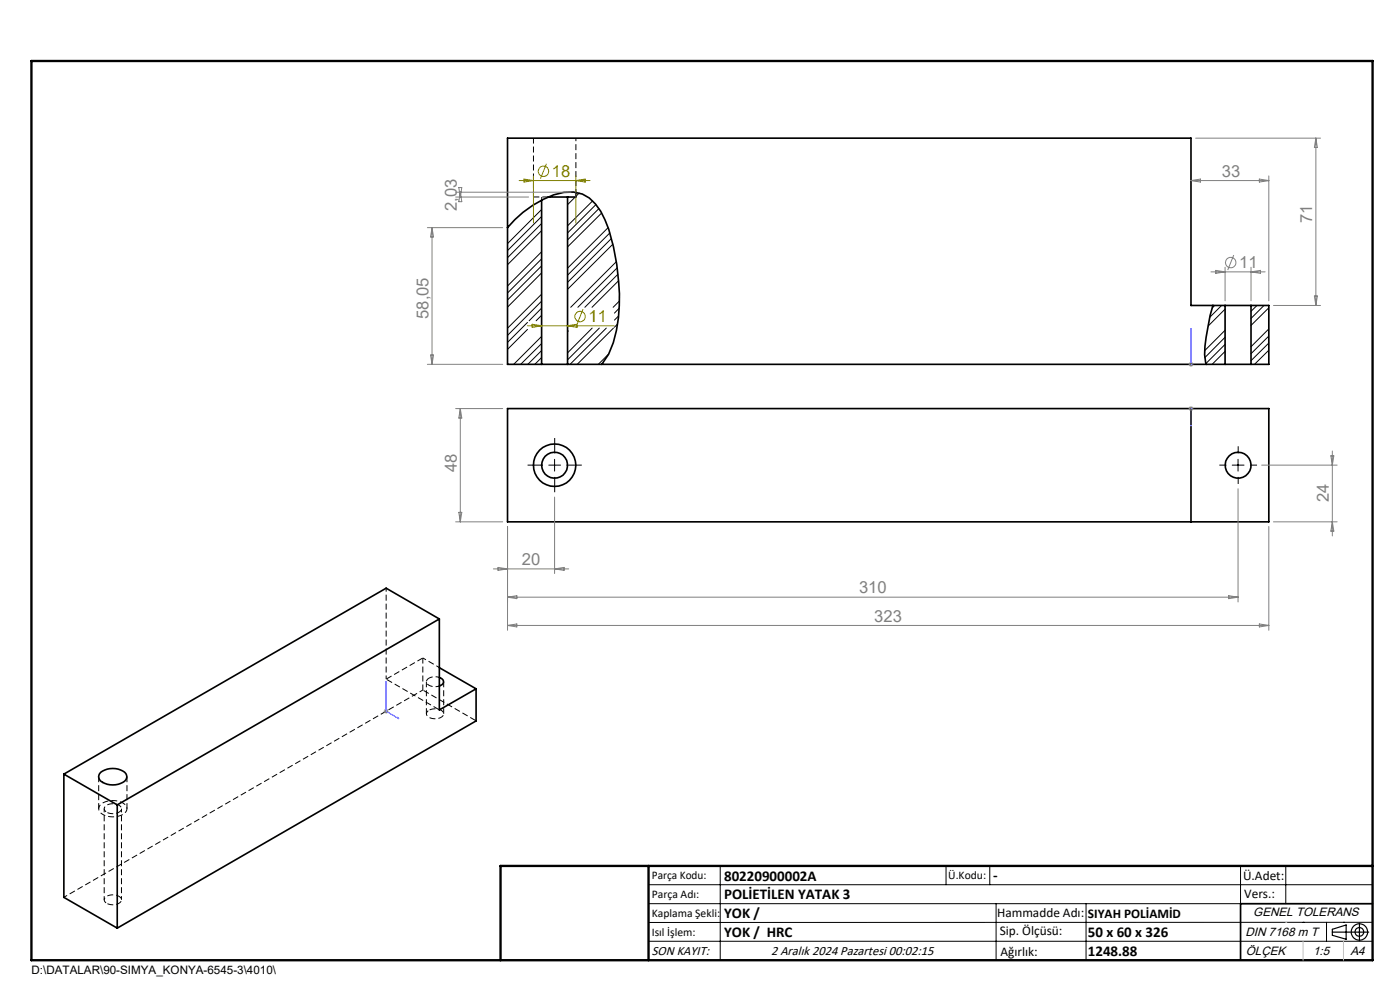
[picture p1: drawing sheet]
<svg xmlns="http://www.w3.org/2000/svg" width="297mm" height="210mm" viewBox="0 0 297 210" stroke-linecap="round" stroke-linejoin="round" font-family="sans-serif">
<path d="M113.2 41.8h3.1M89.7 139.6l-7.8 4.5" fill="none" stroke="#000" stroke-width=".21" stroke-dasharray="1.3 .6" stroke-linecap="butt"/>
<path d="M113.2 29.3v12.5M89.7 146.4v-6.8M90.5 144.6v6.8M94.1 151.4v-6.8M20.9 164.7v6.8M26.9 171.5v-6.8" fill="none" stroke="#000" stroke-width=".21" stroke-dasharray="1.3 .6" stroke-dashoffset=".1" stroke-linecap="butt"/>
<path d="M122.2 40.8v-11.5" fill="none" stroke="#000" stroke-width=".21" stroke-dasharray="1.3 .6" stroke-dashoffset=".6" stroke-linecap="butt"/>
<path d="M114.9 41.8v.6" fill="none" stroke="#000" stroke-width=".21" stroke-dasharray="1.3 .6" stroke-dashoffset=".3" stroke-linecap="butt"/>
<g fill="none" stroke="#000" stroke-width=".21">
<path d="M114.9 44.4l-7.2 7.3M114.9 53.4l-7.2 7.3M114.9 45.9l-7.2 7.3M114.9 54.9l-7.2 7.3M114.9 47.4l-7.2 7.3M114.9 56.4l-7.2 7.2M114.9 48.9l-7.2 7.3M114.9 57.9l-7.2 7.2M120.5 41.8l-.1 .1M122 41.8l-1.6 1.6M122.9 40.9l-.7 .8M125.7 42.6l-5.3 5.3"/>
<path d="M126.4 43.4l-6 6M127.1 44.2l-6.7 6.7M127.6 45.2l-7.2 7.2M129 48.3l-8.6 8.6M129.4 49.4l-9 9M129.7 50.6l-9.3 9.3M130 51.8l-9.6 9.6M130.7 55.5l-9.6 9.7M130.9 56.8l-8.3 8.4M131.1 58.2l-7 7M131.2 59.5l-5.6 5.7M111.9 69.9l-4.2 4.2"/>
<path d="M111.9 68.4l-4.2 4.2M114.9 62.4l-7.2 7.2M114.9 71.4l-5.9 5.9M114.9 63.9l-7.2 7.2M114.9 72.9l-4.4 4.4M114.9 65.4l-2.6 2.6M114.9 74.4l-2.9 2.9M114.9 66.9l-1.2 1.1M114.9 75.8l-1.4 1.5M120.6 70.2l-.2 .2M125.6 69.6l-5.2 5.3M127.1 69.6l-6.7 6.7"/>
<path d="M128.6 69.6l-7.7 7.7M129.1 75.1l-2.2 2.2M130.1 69.6l-7.7 7.7M131 68.7l-.6 .7M131.2 67l-.8 .9M131.3 65.4l-.9 1M131.4 63.8l-1.3 1.4M257.7 64.8l-.6 .6M259.2 64.8l-2.6 2.5M259.9 70.1l-4.3 4.3M259.9 71.5l-4.3 4.4M259.9 73.1l-4.1 4"/>
<path d="M259.9 65.6l-3.6 3.6M259.9 74.5l-2.8 2.8M266.7 64.8l-1.3 1.2M268.1 64.8l-2.7 2.7M269.2 69.8l-3.8 3.7M269.2 71.3l-3.8 3.7M269.2 72.8l-3.8 3.7M269.2 65.3l-3.8 3.7M269.2 74.3l-3.1 3M116.4 98.7h2.5M117.7 97.4v2.5M261.4 98.7h2.5"/>
<path d="M262.6 97.4v2.5M137.6 187.7h153.6M137.6 191.7h153.6M137.6 199.7h153.6M152.8 183.7v20M200.7 183.7v4M210 183.7v4M211.3 191.7v12M230.4 191.7v12M263.2 183.7v20M272.8 183.7v8M276.4 195.6h.1"/>
<path d="M281.4 195.6v4.1M285 195.6h.1M291.2 195.6l-153.6 .1"/>
</g>
<g fill="none" stroke="#000" stroke-width=".35">
<path d="M107.7 48.3a21.7 21.7 0 0 1 11.9-7.5 6.7 6.7 0 0 1 6.7 2.4 20.9 20.9 0 0 1 3.8 9.1 40.9 40.9 0 0 1 0 20.4l-1 2.4-1.4 2.2M114.9 42.4v34.9M116.3 41.8h4.1M120.4 41.8v35.5M122.2 40.8v1h-1.8M114.9 77.3h5.5M120.4 77.3h139.5M257.3 64.8l-.6 2.1a44 44 0 0 0-1.1 8.3l.3 2.1M259.9 77.3h5.5M259.9 64.8h5.5M259.9 64.8h-7.2v-35.5h-145v48h7.2M259.9 64.8v12.5"/>
<path d="M265.4 64.8h3.8v12.5h-3.8M265.4 64.8v12.5M107.7 86.7h161.5v24h-161.5zM252.7 86.7v24M93.2 131.3l-68.3 39.4M93.2 131.3v19.3l7.8-4.5M93.2 131.3l-11.3-6.5-68.4 39.4M93.2 143.7a.92 .92 0 0 1 .9 .9 .92 .92 0 0 1-.9 .9M93.2 141.6l7.8 4.5M101 146.1v6.8l-76.1 44M13.5 164.2l11.4 6.5M13.5 164.2v26.2l11.4 6.5"/>
<path d="M21.4 163.8a4.2 4.2 0 0 1 5.3 .3 1.41 1.41 0 0 1-1.1 2.1 4.1 4.1 0 0 1-4.5-.8 1.16 1.16 0 0 1 .3-1.6zM24.9 170.7v26.2M291.2 191.7h-28v12"/>
<circle cx="117.7" cy="98.7" r="2.76"/>
<circle cx="117.7" cy="98.7" r="4.5"/>
<circle cx="262.6" cy="98.7" r="2.74"/>
</g>
<path d="M21.8 172.8a4.3 4.3 0 0 0 4.9-.6 1.39 1.39 0 0 0-1.1-2.1 4.3 4.3 0 0 0-4.4 .8 1.26 1.26 0 0 0 .6 1.9" fill="none" stroke="#000" stroke-width=".21" stroke-dasharray="1.3 .6" stroke-dashoffset=".7" stroke-linecap="butt"/>
<path d="M81.9 144.1l11.3 6.5M89.7 146.4l11.3 6.5M91 150.7a.84 .84 0 0 0-.5 .9 .84 .84 0 0 0 .8 .7 2.29 2.29 0 0 0 2.8-.7 1.26 1.26 0 0 0-1.4-1.2h-.9l-.8 .3M22.6 172.3a2.56 2.56 0 0 0 3.1-.4 .99 .99 0 0 0-1-1.3 1.93 1.93 0 0 0-2.6 1l.5 .7M22.6 191.6a2.56 2.56 0 0 0 3.1-.4 .99 .99 0 0 0-1-1.3 1.93 1.93 0 0 0-2.6 1l.5 .7" fill="none" stroke="#000" stroke-width=".21" stroke-dasharray="1.3 .6" stroke-dashoffset="-.2" stroke-linecap="butt"/>
<path d="M81.9 124.7v19.4M89.7 139.6l3.5 2M22.1 171.5v19.4M13.6 190.3l76.1-43.9M25.8 190.9v-19.4" fill="none" stroke="#000" stroke-width=".21" stroke-dasharray="1.3 .6" stroke-dashoffset=".5" stroke-linecap="butt"/>
<path d="M91 143.9a.84 .84 0 0 0-.5 .9 .84 .84 0 0 0 .8 .7l.8 .2 1.1-.2M93.2 143.7l-1-.2-1.2 .4" fill="none" stroke="#000" stroke-width=".21" stroke-dasharray="1.3 .6" stroke-dashoffset=".4" stroke-linecap="butt"/>
<g fill="none" stroke="#808000" stroke-width=".21">
<path d="M110.1 38.3h15.1M111.2 38l2 .3-2 .3zM113.2 37.3v10M115.9 34.7l-1.2 3.2M122.2 37.3v10M122.2 38.3l1.9-.3v.6zM111.9 69.1h18.4M112.9 68.8l2 .3-2 .4zM120.4 69.1l2-.3v.7zM123.7 65.6l-1.3 3.1"/>
<circle cx="115.3" cy="36.3" r="1.12"/>
<circle cx="123.1" cy="67.2" r="1.11"/>
</g>
<g fill="none" stroke="#808080" stroke-width=".21">
<path d="M97.3 39.8h.7l-.4 2zM252.7 38.3h16.5M252.7 38.3l2-.3v.6zM253.6 29.3h26.5M267.2 38l2 .3-2 .3zM269.2 37.3v26.5M279.2 29.3v35.5M279.2 29.3l.3 2h-.7zM90.7 48.3h15.9M91.7 48.3v29M91.7 48.3l.3 2h-.7zM96.7 41.8h15.4"/>
<path d="M96.7 40.8h24.4M97.6 40.8v1M97.6 40.8l.4 2h-.7zM256.9 57.7h11.5M257.9 57.4l2 .3-2 .3zM259.9 56.7v7.1M261.7 54.1l-1.2 3.2M265.4 56.7v7.1M265.4 57.7l2-.3v.6zM90.7 77.3h15.9M91.3 75.3h.7l-.3 2zM252.2 77.3h1"/>
<path d="M252.3 76.9l.7 .7M252.7 76.8v1M253 76.9l-.7 .7M270.2 64.8h9.9M278.8 62.8h.7l-.3 2zM96.7 86.7h9.9M97.6 86.7v24M97.6 86.7l.4 2h-.7zM252.2 86.7h1M252.3 86.3l.7 .7M252.7 86.2v1M253 86.3l-.7 .7"/>
<path d="M267.7 98.7h16M282.3 96.7h.7l-.4 2zM282.6 95.7v18M96.7 110.7h9.9M97.3 108.7h.7l-.4 2zM107.7 111.7v22M117.7 105.4v16.3M262.6 103.7v24M269.2 111.7v22M270.2 110.7h13.5M282.6 110.7l.4 2h-.7zM104.7 120.7h15.9"/>
<path d="M105.7 120.4l2 .3-2 .3zM107.7 126.7h154.9M107.7 126.7l1.9-.3v.6zM107.7 132.7l1.9-.3v.6zM107.7 132.7h161.5M117.7 120.7l2-.3v.6zM260.7 126.4l1.9 .3-1.9 .3zM267.2 132.4l2 .3-2 .3zM81.4 150.9h1M81.6 150.5l.7 .7M81.9 150.4v1M82.3 150.5l-.7 .7"/>
<circle cx="261.1" cy="55.7" r="1.11"/>
</g>
<g fill="none" stroke="#000" stroke-width=".25">
<path d="M282.6 197.7h7.8M282.6 197.1l3-.9v3l-3-.8zM288.4 195.8v3.8M106.2 203.7h185"/>
<circle cx="288.4" cy="197.7" r="1.74"/>
<circle cx="288.4" cy="197.7" r=".93"/>
</g>
<path d="M252.7 77.2v.2zM252.7 69.6v.4v-.4M252.7 77.3h.1M252.7 69.6v7.7M252.7 90.5v-.3v.3M252.7 86.6v.2zM252.7 86.7h.1M252.7 86.7v3.8M81.9 144.6l.1 .3h-.2zM81.9 144.6v6.3l2.7 1.6M84.3 152.2l.3 .3-.3-.1z" fill="none" stroke="#00f" stroke-width=".21"/>
<path d="M115.2 98.7h-3.3M117.7 96.2v-3.3M120.2 98.7h3.2M260.2 98.7h-1.5M262.7 96.2v-1.5M265.2 98.7h1.5M117.7 101.2v3.2M262.7 101.2v1.5" fill="none" stroke="#000" stroke-width=".21" stroke-dasharray="15.2 1.3 1.3 1.3" stroke-linecap="butt"/>
<path d="M6.7 12.9h284.5v190.8h-284.5zM137.6 183.7v20M291.2 183.7h-185v20" fill="none" stroke="#000" stroke-width=".5"/>
<path d="M276.4 199.7v4M285 199.7v4" fill="none" stroke="#c0c0c0" stroke-width=".21"/>
<path d="M272.8 195.6h.1" fill="none" stroke="#c0c0c0" stroke-width=".25"/>
<g fill="#00f">
<path d="M252.7 77.2v.2zM252.7 69.6v.4z"/>
<path d="M84.3 152.2l.3 .3-.3-.1zM81.9 144.6l.1 .3h-.2z"/>
<path d="M252.7 90.2v.3zM252.7 86.6v.2z"/>
</g>
<g font-size="3.5" fill="#808000">
<text x="117.1" y="37.5">18</text>
<text x="124.9" y="68.3">11</text>
</g>
<g font-size="3.5" fill="#808080">
<text x="259.2" y="37.5">33</text>
<text x="96.9" y="44.7" transform="rotate(-90 96.9 44.7)">2,03</text>
<text x="278.4" y="47.3" transform="rotate(-90 278.4 47.3)">71</text>
<text x="262.9" y="56.9">11</text>
<text x="90.9" y="67.6" transform="rotate(-90 90.9 67.6)">58,05</text>
<text x="96.9" y="100.1" transform="rotate(-90 96.9 100.1)">48</text>
<text x="281.9" y="106.5" transform="rotate(-90 281.9 106.5)">24</text>
<text x="110.7" y="119.9">20</text>
<text x="182.2" y="125.9">310</text>
<text x="185.5" y="131.9">323</text>
</g>
<g font-size="3.2">
<text x="153.6" y="190.8">POLİETİLEN YATAK 3</text>
<text x="153.6" y="186.8">80220900002A</text>
<text x="210.7" y="186.6">-</text>
<text x="153.6" y="194.8">YOK /</text>
<text x="153.6" y="198.8">YOK / HRC</text>
<text x="230.8" y="198.7">50 x 60 x 326</text>
<text x="230.8" y="202.8">1248.88</text>
</g>
<g font-size="2.8">
<text x="263.7" y="186.7">Ü.Adet:</text>
<text x="263.9" y="190.5">Vers.:</text>
<text x="211.5" y="194.5">Hammadde Adı:</text>
<text x="230.8" y="194.7">SIYAH POLİAMİD</text>
<text x="138.3" y="202.6">SON KAYIT:</text>
<text x="163.6" y="202.6">2 Aralık 2024 Pazartesi 00:02:15</text>
<text x="212.1" y="198.4">Sip. Ölçüsü:</text>
<text x="212.2" y="202.7">Ağırlık:</text>
</g>
<g font-size="2.6">
<text x="265.9" y="194.4">GENEL TOLERANS</text>
<text x="264.2" y="198.5">DIN 7168 m T</text>
<text x="264.3" y="202.6">ÖLÇEK</text>
<text x="278.5" y="202.6">1:5</text>
<text x="286.5" y="202.6">A4</text>
</g>
<g font-size="2.5">
<text x="138.3" y="186.4">Parça Kodu:</text>
<text x="138.3" y="190.5">Parça Adı:</text>
<text x="201.2" y="186.5">Ü.Kodu:</text>
<text x="138.3" y="194.5">Kaplama Şekli:</text>
<text x="138.3" y="198.6">Isıl İşlem:</text>
<text x="6.7" y="206.7">D:\DATALAR\90-SIMYA_KONYA-6545-3\4010\</text>
</g>
</svg>
